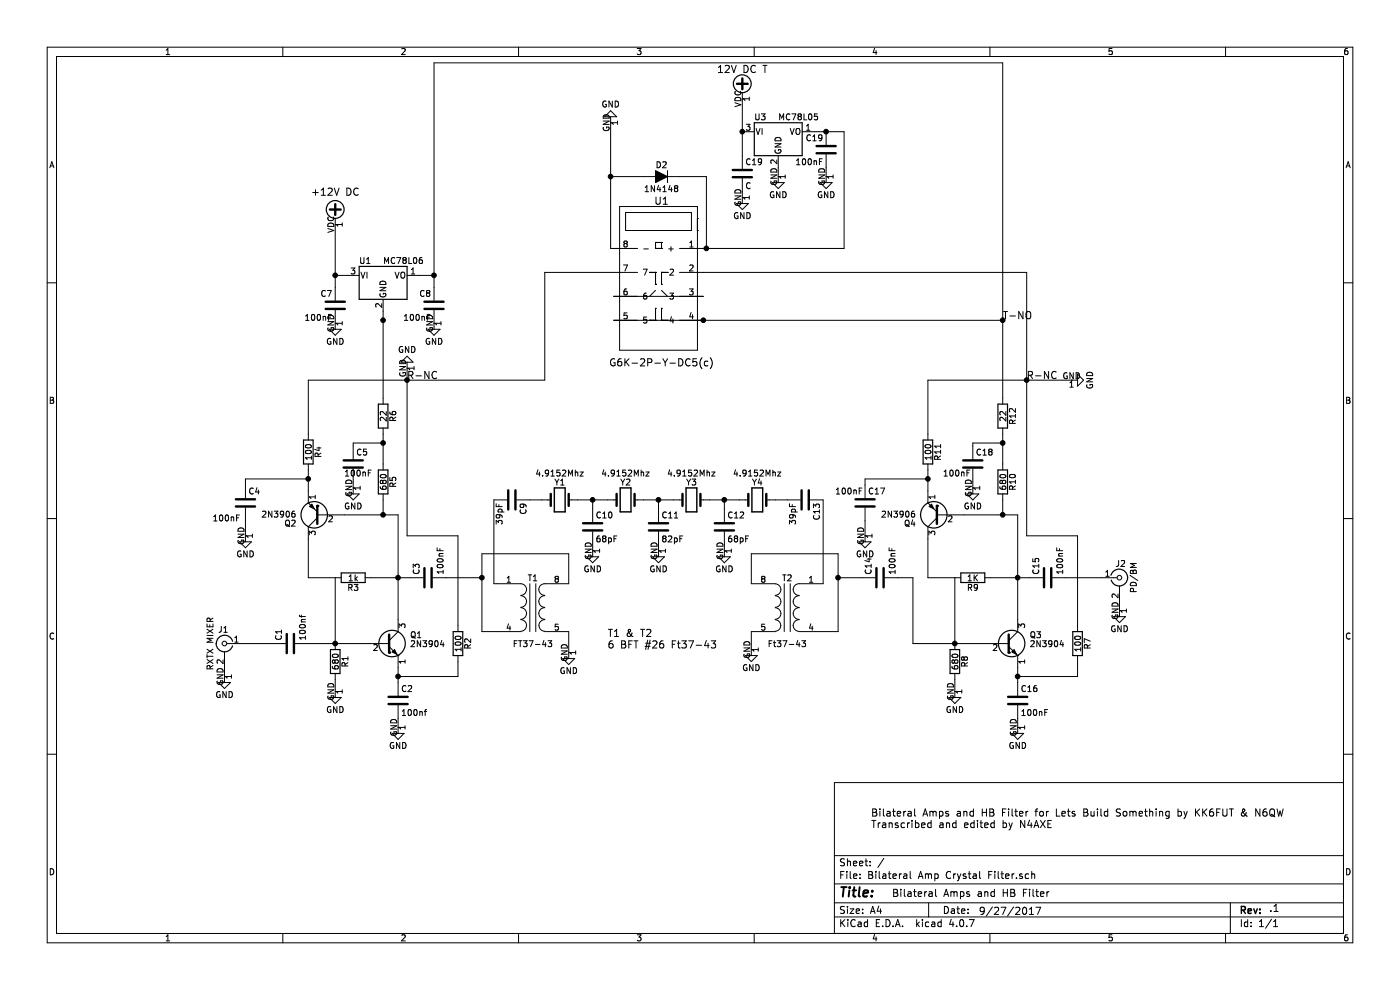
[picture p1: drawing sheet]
EESchema Schematic File Version 2
LIBS:power
LIBS:device
LIBS:switches
LIBS:relays
LIBS:motors
LIBS:transistors
LIBS:conn
LIBS:linear
LIBS:regul
LIBS:74xx
LIBS:cmos4000
LIBS:adc-dac
LIBS:memory
LIBS:xilinx
LIBS:microcontrollers
LIBS:dsp
LIBS:microchip
LIBS:analog_switches
LIBS:motorola
LIBS:texas
LIBS:intel
LIBS:audio
LIBS:interface
LIBS:digital-audio
LIBS:philips
LIBS:display
LIBS:cypress
LIBS:siliconi
LIBS:opto
LIBS:atmel
LIBS:contrib
LIBS:valves
LIBS:w_relay
LIBS:WinkeyToroidal
LIBS:Bilateral Amp Crystal Filter-cache
EELAYER 25 0
EELAYER END
$Descr A4 11693 8268
encoding utf-8
Sheet 1 1
Title ""
Date ""
Rev ""
Comp ""
Comment1 ""
Comment2 ""
Comment3 ""
Comment4 ""
$EndDescr
$Comp
L Conn_Coaxial J1
U 1 1
P 1875 5375
F 0 "J1" H 1885 5495 50  0000 C CNN
F 1 "RXTX MIXER" V 1990 5375 50  0000 C CNN
F 2 "" H 1875 5375 50  0001 C CNN
F 3 "" H 1875 5375 50  0001 C CNN
	1    1875 5375
	-1   0    0    -1  
$EndComp
$Comp
L C C1
U 1 1
P 2425 5375
F 0 "C1" H 2450 5475 50  0000 L CNN
F 1 "100nf" H 2450 5275 50  0000 L CNN
F 2 "" H 2463 5225 50  0001 C CNN
F 3 "" H 2425 5375 50  0001 C CNN
	1    2425 5375
	0    -1   -1   0   
$EndComp
$Comp
L R R1
U 1 1
P 2800 5525
F 0 "R1" V 2880 5525 50  0000 C CNN
F 1 "680" V 2800 5525 50  0000 C CNN
F 2 "" V 2730 5525 50  0001 C CNN
F 3 "" H 2800 5525 50  0001 C CNN
	1    2800 5525
	1    0    0    -1  
$EndComp
$Comp
L 2N3904 Q1
U 1 1
P 3225 5375
F 0 "Q1" H 3425 5450 50  0000 L CNN
F 1 "2N3904" H 3425 5375 50  0000 L CNN
F 2 "TO_SOT_Packages_THT:TO-92_Molded_Narrow" H 3425 5300 50  0001 L CIN
F 3 "" H 3225 5375 50  0001 L CNN
	1    3225 5375
	1    0    0    -1  
$EndComp
$Comp
L C C2
U 1 1
P 3325 5850
F 0 "C2" H 3350 5950 50  0000 L CNN
F 1 "100nf" H 3350 5750 50  0000 L CNN
F 2 "" H 3363 5700 50  0001 C CNN
F 3 "" H 3325 5850 50  0001 C CNN
	1    3325 5850
	1    0    0    -1  
$EndComp
$Comp
L R R2
U 1 1
P 3825 5375
F 0 "R2" V 3905 5375 50  0000 C CNN
F 1 "100" V 3825 5375 50  0000 C CNN
F 2 "" V 3755 5375 50  0001 C CNN
F 3 "" H 3825 5375 50  0001 C CNN
	1    3825 5375
	1    0    0    -1  
$EndComp
$Comp
L R R3
U 1 1
P 2950 4825
F 0 "R3" V 3030 4825 50  0000 C CNN
F 1 "1k" V 2950 4825 50  0000 C CNN
F 2 "" V 2880 4825 50  0001 C CNN
F 3 "" H 2950 4825 50  0001 C CNN
	1    2950 4825
	0    1    1    0   
$EndComp
$Comp
L C C3
U 1 1
P 3575 4825
F 0 "C3" H 3600 4925 50  0000 L CNN
F 1 "100nF" H 3600 4725 50  0000 L CNN
F 2 "" H 3613 4675 50  0001 C CNN
F 3 "" H 3575 4825 50  0001 C CNN
	1    3575 4825
	0    -1   -1   0   
$EndComp
$Comp
L 2N3906 Q2
U 1 1
P 2675 4300
F 0 "Q2" H 2875 4375 50  0000 L CNN
F 1 "2N3906" H 2875 4300 50  0000 L CNN
F 2 "TO_SOT_Packages_THT:TO-92_Molded_Narrow" H 2875 4225 50  0001 L CIN
F 3 "" H 2675 4300 50  0001 L CNN
	1    2675 4300
	-1   0    0    1   
$EndComp
$Comp
L R R4
U 1 1
P 2575 3775
F 0 "R4" V 2655 3775 50  0000 C CNN
F 1 "100" V 2575 3775 50  0000 C CNN
F 2 "" V 2505 3775 50  0001 C CNN
F 3 "" H 2575 3775 50  0001 C CNN
	1    2575 3775
	1    0    0    -1  
$EndComp
$Comp
L C C4
U 1 1
P 2050 4200
F 0 "C4" H 2075 4300 50  0000 L CNN
F 1 "100nF" H 1775 4075 50  0000 L CNN
F 2 "" H 2088 4050 50  0001 C CNN
F 3 "" H 2050 4200 50  0001 C CNN
	1    2050 4200
	1    0    0    -1  
$EndComp
$Comp
L R R5
U 1 1
P 3200 4025
F 0 "R5" V 3280 4025 50  0000 C CNN
F 1 "680" V 3200 4025 50  0000 C CNN
F 2 "" V 3130 4025 50  0001 C CNN
F 3 "" H 3200 4025 50  0001 C CNN
	1    3200 4025
	1    0    0    -1  
$EndComp
$Comp
L R R6
U 1 1
P 3200 3475
F 0 "R6" V 3280 3475 50  0000 C CNN
F 1 "22" V 3200 3475 50  0000 C CNN
F 2 "" V 3130 3475 50  0001 C CNN
F 3 "" H 3200 3475 50  0001 C CNN
	1    3200 3475
	1    0    0    -1  
$EndComp
$Comp
L C C5
U 1 1
P 2950 3875
F 0 "C5" H 2975 3975 50  0000 L CNN
F 1 "100nF" H 2875 3800 50  0000 L CNN
F 2 "" H 2988 3725 50  0001 C CNN
F 3 "" H 2950 3875 50  0001 C CNN
	1    2950 3875
	1    0    0    -1  
$EndComp
$Comp
L C C9
U 1 1
P 4275 4175
F 0 "C9" H 4300 4275 50  0000 L CNN
F 1 "39pF" H 4300 4075 50  0000 L CNN
F 2 "" H 4313 4025 50  0001 C CNN
F 3 "" H 4275 4175 50  0001 C CNN
	1    4275 4175
	0    1    1    0   
$EndComp
$Comp
L C C10
U 1 1
P 4950 4400
F 0 "C10" H 4975 4500 50  0000 L CNN
F 1 "68pF" H 4975 4300 50  0000 L CNN
F 2 "" H 4988 4250 50  0001 C CNN
F 3 "" H 4950 4400 50  0001 C CNN
	1    4950 4400
	1    0    0    -1  
$EndComp
$Comp
L C C11
U 1 1
P 5500 4400
F 0 "C11" H 5525 4500 50  0000 L CNN
F 1 "82pF" H 5525 4300 50  0000 L CNN
F 2 "" H 5538 4250 50  0001 C CNN
F 3 "" H 5500 4400 50  0001 C CNN
	1    5500 4400
	1    0    0    -1  
$EndComp
$Comp
L C C12
U 1 1
P 6050 4400
F 0 "C12" H 6075 4500 50  0000 L CNN
F 1 "68pF" H 6075 4300 50  0000 L CNN
F 2 "" H 6088 4250 50  0001 C CNN
F 3 "" H 6050 4400 50  0001 C CNN
	1    6050 4400
	1    0    0    -1  
$EndComp
$Comp
L C C13
U 1 1
P 6725 4175
F 0 "C13" H 6750 4275 50  0000 L CNN
F 1 "39pF" H 6750 4075 50  0000 L CNN
F 2 "" H 6763 4025 50  0001 C CNN
F 3 "" H 6725 4175 50  0001 C CNN
	1    6725 4175
	0    1    1    0   
$EndComp
$Comp
L Crystal Y1
U 1 1
P 4675 4175
F 0 "Y1" H 4675 4325 50  0000 C CNN
F 1 "4.9152Mhz" H 4675 4400 50  0000 C CNN
F 2 "" H 4675 4175 50  0001 C CNN
F 3 "" H 4675 4175 50  0001 C CNN
	1    4675 4175
	1    0    0    -1  
$EndComp
$Comp
L Crystal Y2
U 1 1
P 5225 4175
F 0 "Y2" H 5225 4325 50  0000 C CNN
F 1 "4.9152Mhz" H 5225 4400 50  0000 C CNN
F 2 "" H 5225 4175 50  0001 C CNN
F 3 "" H 5225 4175 50  0001 C CNN
	1    5225 4175
	1    0    0    -1  
$EndComp
$Comp
L Crystal Y3
U 1 1
P 5775 4175
F 0 "Y3" H 5775 4325 50  0000 C CNN
F 1 "4.9152Mhz" H 5775 4400 50  0000 C CNN
F 2 "" H 5775 4175 50  0001 C CNN
F 3 "" H 5775 4175 50  0001 C CNN
	1    5775 4175
	1    0    0    -1  
$EndComp
$Comp
L Crystal Y4
U 1 1
P 6325 4175
F 0 "Y4" H 6325 4325 50  0000 C CNN
F 1 "4.9152Mhz" H 6325 4400 50  0000 C CNN
F 2 "" H 6325 4175 50  0001 C CNN
F 3 "" H 6325 4175 50  0001 C CNN
	1    6325 4175
	1    0    0    -1  
$EndComp
$Comp
L Transformer_1P_1S_SO8 T1
U 1 1
P 4450 5075
F 0 "T1" H 4450 5325 50  0000 C CNN
F 1 "FT37-43" H 4450 4775 50  0000 C CNN
F 2 "" H 4450 5075 50  0001 C CNN
F 3 "" H 4450 5075 50  0001 C CNN
	1    4450 5075
	1    0    0    -1  
$EndComp
$Comp
L Transformer_1P_1S_SO8 T2
U 1 1
P 6575 5075
F 0 "T2" H 6575 5325 50  0000 C CNN
F 1 "Ft37-43" H 6575 4775 50  0000 C CNN
F 2 "" H 6575 5075 50  0001 C CNN
F 3 "" H 6575 5075 50  0001 C CNN
	1    6575 5075
	-1   0    0    -1  
$EndComp
$Comp
L Conn_Coaxial J2
U 1 1
P 9350 4825
F 0 "J2" H 9360 4945 50  0000 C CNN
F 1 "PD/BM" V 9465 4825 50  0000 C CNN
F 2 "" H 9350 4825 50  0001 C CNN
F 3 "" H 9350 4825 50  0001 C CNN
	1    9350 4825
	1    0    0    -1  
$EndComp
$Comp
L C C14
U 1 1
P 7350 4825
F 0 "C14" H 7375 4925 50  0000 L CNN
F 1 "100nF" H 7375 4725 50  0000 L CNN
F 2 "" H 7388 4675 50  0001 C CNN
F 3 "" H 7350 4825 50  0001 C CNN
	1    7350 4825
	0    -1   -1   0   
$EndComp
$Comp
L R R8
U 1 1
P 7975 5525
F 0 "R8" V 8055 5525 50  0000 C CNN
F 1 "680" V 7975 5525 50  0000 C CNN
F 2 "" V 7905 5525 50  0001 C CNN
F 3 "" H 7975 5525 50  0001 C CNN
	1    7975 5525
	1    0    0    -1  
$EndComp
$Comp
L 2N3904 Q3
U 1 1
P 8400 5375
F 0 "Q3" H 8600 5450 50  0000 L CNN
F 1 "2N3904" H 8600 5375 50  0000 L CNN
F 2 "TO_SOT_Packages_THT:TO-92_Molded_Narrow" H 8600 5300 50  0001 L CIN
F 3 "" H 8400 5375 50  0001 L CNN
	1    8400 5375
	1    0    0    -1  
$EndComp
$Comp
L C C16
U 1 1
P 8500 5850
F 0 "C16" H 8525 5950 50  0000 L CNN
F 1 "100nF" H 8525 5750 50  0000 L CNN
F 2 "" H 8538 5700 50  0001 C CNN
F 3 "" H 8500 5850 50  0001 C CNN
	1    8500 5850
	1    0    0    -1  
$EndComp
$Comp
L R R7
U 1 1
P 9000 5375
F 0 "R7" V 9080 5375 50  0000 C CNN
F 1 "100" V 9000 5375 50  0000 C CNN
F 2 "" V 8930 5375 50  0001 C CNN
F 3 "" H 9000 5375 50  0001 C CNN
	1    9000 5375
	1    0    0    -1  
$EndComp
$Comp
L R R9
U 1 1
P 8125 4825
F 0 "R9" V 8205 4825 50  0000 C CNN
F 1 "1K" V 8125 4825 50  0000 C CNN
F 2 "" V 8055 4825 50  0001 C CNN
F 3 "" H 8125 4825 50  0001 C CNN
	1    8125 4825
	0    1    1    0   
$EndComp
$Comp
L C C15
U 1 1
P 8750 4825
F 0 "C15" H 8775 4925 50  0000 L CNN
F 1 "100nF" H 8775 4725 50  0000 L CNN
F 2 "" H 8788 4675 50  0001 C CNN
F 3 "" H 8750 4825 50  0001 C CNN
	1    8750 4825
	0    -1   -1   0   
$EndComp
$Comp
L 2N3906 Q4
U 1 1
P 7850 4300
F 0 "Q4" H 8050 4375 50  0000 L CNN
F 1 "2N3906" H 8050 4300 50  0000 L CNN
F 2 "TO_SOT_Packages_THT:TO-92_Molded_Narrow" H 8050 4225 50  0001 L CIN
F 3 "" H 7850 4300 50  0001 L CNN
	1    7850 4300
	-1   0    0    1   
$EndComp
$Comp
L R R11
U 1 1
P 7750 3775
F 0 "R11" V 7830 3775 50  0000 C CNN
F 1 "100" V 7750 3775 50  0000 C CNN
F 2 "" V 7680 3775 50  0001 C CNN
F 3 "" H 7750 3775 50  0001 C CNN
	1    7750 3775
	1    0    0    -1  
$EndComp
$Comp
L C C17
U 1 1
P 7225 4200
F 0 "C17" H 7250 4300 50  0000 L CNN
F 1 "100nF" H 6975 4300 50  0000 L CNN
F 2 "" H 7263 4050 50  0001 C CNN
F 3 "" H 7225 4200 50  0001 C CNN
	1    7225 4200
	1    0    0    -1  
$EndComp
$Comp
L R R10
U 1 1
P 8375 4025
F 0 "R10" V 8455 4025 50  0000 C CNN
F 1 "680" V 8375 4025 50  0000 C CNN
F 2 "" V 8305 4025 50  0001 C CNN
F 3 "" H 8375 4025 50  0001 C CNN
	1    8375 4025
	1    0    0    -1  
$EndComp
$Comp
L R R12
U 1 1
P 8375 3475
F 0 "R12" V 8455 3475 50  0000 C CNN
F 1 "22" V 8375 3475 50  0000 C CNN
F 2 "" V 8305 3475 50  0001 C CNN
F 3 "" H 8375 3475 50  0001 C CNN
	1    8375 3475
	1    0    0    -1  
$EndComp
$Comp
L C C18
U 1 1
P 8125 3875
F 0 "C18" H 8150 3975 50  0000 L CNN
F 1 "100nF" H 7875 3800 50  0000 L CNN
F 2 "" H 8163 3725 50  0001 C CNN
F 3 "" H 8125 3875 50  0001 C CNN
	1    8125 3875
	1    0    0    -1  
$EndComp
$Comp
L GND #PWR?
U 1 1
P 8500 6075
F 0 "#PWR?" H 8500 5825 50  0001 C CNN
F 1 "GND" H 8500 5925 50  0000 C CNN
F 2 "" H 8500 6075 50  0001 C CNN
F 3 "" H 8500 6075 50  0001 C CNN
	1    8500 6075
	1    0    0    -1  
$EndComp
$Comp
L GND #PWR?
U 1 1
P 7975 5775
F 0 "#PWR?" H 7975 5525 50  0001 C CNN
F 1 "GND" H 7975 5625 50  0000 C CNN
F 2 "" H 7975 5775 50  0001 C CNN
F 3 "" H 7975 5775 50  0001 C CNN
	1    7975 5775
	1    0    0    -1  
$EndComp
$Comp
L GND #PWR?
U 1 1
P 7225 4475
F 0 "#PWR?" H 7225 4225 50  0001 C CNN
F 1 "GND" H 7225 4325 50  0000 C CNN
F 2 "" H 7225 4475 50  0001 C CNN
F 3 "" H 7225 4475 50  0001 C CNN
	1    7225 4475
	1    0    0    -1  
$EndComp
$Comp
L GND #PWR?
U 1 1
P 8125 4075
F 0 "#PWR?" H 8125 3825 50  0001 C CNN
F 1 "GND" H 8125 3925 50  0000 C CNN
F 2 "" H 8125 4075 50  0001 C CNN
F 3 "" H 8125 4075 50  0001 C CNN
	1    8125 4075
	1    0    0    -1  
$EndComp
$Comp
L GND #PWR?
U 1 1
P 9350 5100
F 0 "#PWR?" H 9350 4850 50  0001 C CNN
F 1 "GND" H 9350 4950 50  0000 C CNN
F 2 "" H 9350 5100 50  0001 C CNN
F 3 "" H 9350 5100 50  0001 C CNN
	1    9350 5100
	1    0    0    -1  
$EndComp
$Comp
L GND #PWR?
U 1 1
P 6275 5425
F 0 "#PWR?" H 6275 5175 50  0001 C CNN
F 1 "GND" H 6275 5275 50  0000 C CNN
F 2 "" H 6275 5425 50  0001 C CNN
F 3 "" H 6275 5425 50  0001 C CNN
	1    6275 5425
	1    0    0    -1  
$EndComp
$Comp
L GND #PWR?
U 1 1
P 4750 5450
F 0 "#PWR?" H 4750 5200 50  0001 C CNN
F 1 "GND" H 4750 5300 50  0000 C CNN
F 2 "" H 4750 5450 50  0001 C CNN
F 3 "" H 4750 5450 50  0001 C CNN
	1    4750 5450
	1    0    0    -1  
$EndComp
$Comp
L GND #PWR?
U 1 1
P 2800 5775
F 0 "#PWR?" H 2800 5525 50  0001 C CNN
F 1 "GND" H 2800 5625 50  0000 C CNN
F 2 "" H 2800 5775 50  0001 C CNN
F 3 "" H 2800 5775 50  0001 C CNN
	1    2800 5775
	1    0    0    -1  
$EndComp
$Comp
L GND #PWR?
U 1 1
P 3325 6075
F 0 "#PWR?" H 3325 5825 50  0001 C CNN
F 1 "GND" H 3325 5925 50  0000 C CNN
F 2 "" H 3325 6075 50  0001 C CNN
F 3 "" H 3325 6075 50  0001 C CNN
	1    3325 6075
	1    0    0    -1  
$EndComp
$Comp
L GND #PWR?
U 1 1
P 1875 5650
F 0 "#PWR?" H 1875 5400 50  0001 C CNN
F 1 "GND" H 1875 5500 50  0000 C CNN
F 2 "" H 1875 5650 50  0001 C CNN
F 3 "" H 1875 5650 50  0001 C CNN
	1    1875 5650
	1    0    0    -1  
$EndComp
$Comp
L GND #PWR?
U 1 1
P 2050 4475
F 0 "#PWR?" H 2050 4225 50  0001 C CNN
F 1 "GND" H 2050 4325 50  0000 C CNN
F 2 "" H 2050 4475 50  0001 C CNN
F 3 "" H 2050 4475 50  0001 C CNN
	1    2050 4475
	1    0    0    -1  
$EndComp
$Comp
L GND #PWR?
U 1 1
P 2950 4075
F 0 "#PWR?" H 2950 3825 50  0001 C CNN
F 1 "GND" H 2950 3925 50  0000 C CNN
F 2 "" H 2950 4075 50  0001 C CNN
F 3 "" H 2950 4075 50  0001 C CNN
	1    2950 4075
	1    0    0    -1  
$EndComp
$Comp
L GND #PWR?
U 1 1
P 4950 4600
F 0 "#PWR?" H 4950 4350 50  0001 C CNN
F 1 "GND" H 4950 4450 50  0000 C CNN
F 2 "" H 4950 4600 50  0001 C CNN
F 3 "" H 4950 4600 50  0001 C CNN
	1    4950 4600
	1    0    0    -1  
$EndComp
$Comp
L GND #PWR?
U 1 1
P 5500 4600
F 0 "#PWR?" H 5500 4350 50  0001 C CNN
F 1 "GND" H 5500 4450 50  0000 C CNN
F 2 "" H 5500 4600 50  0001 C CNN
F 3 "" H 5500 4600 50  0001 C CNN
	1    5500 4600
	1    0    0    -1  
$EndComp
$Comp
L GND #PWR?
U 1 1
P 6050 4600
F 0 "#PWR?" H 6050 4350 50  0001 C CNN
F 1 "GND" H 6050 4450 50  0000 C CNN
F 2 "" H 6050 4600 50  0001 C CNN
F 3 "" H 6050 4600 50  0001 C CNN
	1    6050 4600
	1    0    0    -1  
$EndComp
$Comp
L MC78L06_TO92 U1
U 1 1
P 3200 2300
F 0 "U1" H 3050 2425 50  0000 C CNN
F 1 "MC78L06" H 3200 2425 50  0000 L CNN
F 2 "TO_SOT_Packages_THT:TO-92_Inline_Narrow_Oval" H 3200 2525 50  0001 C CIN
F 3 "" H 3200 2250 50  0001 C CNN
	1    3200 2300
	1    0    0    -1  
$EndComp
$Comp
L MC78L05_TO92 U3
U 1 1
P 6500 1100
F 0 "U3" H 6350 1225 50  0000 C CNN
F 1 "MC78L05" H 6500 1225 50  0000 L CNN
F 2 "TO_SOT_Packages_THT:TO-92_Inline_Narrow_Oval" H 6500 1325 50  0001 C CIN
F 3 "" H 6500 1050 50  0001 C CNN
	1    6500 1100
	1    0    0    -1  
$EndComp
$Comp
L VDC #PWR?
U 1 1
P 6200 825
F 0 "#PWR?" H 6200 725 50  0001 C CNN
F 1 "VDC" H 6200 1075 50  0001 C CNN
F 2 "" H 6200 825 50  0001 C CNN
F 3 "" H 6200 825 50  0001 C CNN
F 4 "~" H 6200 825 60  0001 C CNN "Description"
F 5 "~" H 6200 825 60  0001 C CNN "MFG"
F 6 "~" H 6200 825 60  0001 C CNN "MFG PN"
F 7 "~" H 6200 825 60  0001 C CNN "Source PN"
F 8 "~" H 6200 825 60  0001 C CNN "Source"
F 9 "~" H 6200 825 60  0001 C CNN "Package"
F 10 "~" H 6200 825 60  0001 C CNN "Rating"
F 11 "~" H 6200 825 60  0001 C CNN "Tolerance"
F 12 "~" H 6200 825 60  0001 C CNN "Price"
F 13 "12V DC T" H 6200 1075 60  0000 C CNN "Field13"
	1    6200 825 
	1    0    0    -1  
$EndComp
$Comp
L GND #PWR?
U 1 1
P 6500 1475
F 0 "#PWR?" H 6500 1225 50  0001 C CNN
F 1 "GND" H 6500 1325 50  0000 C CNN
F 2 "" H 6500 1475 50  0001 C CNN
F 3 "" H 6500 1475 50  0001 C CNN
	1    6500 1475
	1    0    0    -1  
$EndComp
$Comp
L C C19
U 1 1
P 6200 1450
F 0 "C19" H 6225 1550 50  0000 L CNN
F 1 "C" H 6225 1350 50  0000 L CNN
F 2 "" H 6238 1300 50  0001 C CNN
F 3 "" H 6200 1450 50  0001 C CNN
	1    6200 1450
	1    0    0    -1  
$EndComp
$Comp
L GND #PWR?
U 1 1
P 6200 1650
F 0 "#PWR?" H 6200 1400 50  0001 C CNN
F 1 "GND" H 6200 1500 50  0000 C CNN
F 2 "" H 6200 1650 50  0001 C CNN
F 3 "" H 6200 1650 50  0001 C CNN
	1    6200 1650
	1    0    0    -1  
$EndComp
$Comp
L D_ALT D2
U 1 1
P 5525 1475
F 0 "D2" H 5525 1575 50  0000 C CNN
F 1 "1N4148" H 5525 1375 50  0000 C CNN
F 2 "" H 5525 1475 50  0001 C CNN
F 3 "" H 5525 1475 50  0001 C CNN
	1    5525 1475
	-1   0    0    -1  
$EndComp
$Comp
L C C7
U 1 1
P 2800 2550
F 0 "C7" H 2825 2650 50  0000 L CNN
F 1 "100nF" H 2825 2450 50  0000 L CNN
F 2 "" H 2838 2400 50  0001 C CNN
F 3 "" H 2800 2550 50  0001 C CNN
	1    2800 2550
	-1   0    0    -1  
$EndComp
$Comp
L C C8
U 1 1
P 3625 2550
F 0 "C8" H 3650 2650 50  0000 L CNN
F 1 "100nF" H 3650 2450 50  0000 L CNN
F 2 "" H 3663 2400 50  0001 C CNN
F 3 "" H 3625 2550 50  0001 C CNN
	1    3625 2550
	-1   0    0    -1  
$EndComp
$Comp
L GND #PWR?
U 1 1
P 2800 2700
F 0 "#PWR?" H 2800 2450 50  0001 C CNN
F 1 "GND" H 2800 2550 50  0000 C CNN
F 2 "" H 2800 2700 50  0001 C CNN
F 3 "" H 2800 2700 50  0001 C CNN
	1    2800 2700
	-1   0    0    -1  
$EndComp
$Comp
L GND #PWR?
U 1 1
P 3625 2700
F 0 "#PWR?" H 3625 2450 50  0001 C CNN
F 1 "GND" H 3625 2550 50  0000 C CNN
F 2 "" H 3625 2700 50  0001 C CNN
F 3 "" H 3625 2700 50  0001 C CNN
	1    3625 2700
	-1   0    0    -1  
$EndComp
$Comp
L VDC #PWR?
U 1 1
P 2800 1875
F 0 "#PWR?" H 2800 1775 50  0001 C CNN
F 1 "VDC" H 2800 2125 50  0001 C CNN
F 2 "" H 2800 1875 50  0001 C CNN
F 3 "" H 2800 1875 50  0001 C CNN
F 4 "~" H 2800 1875 60  0001 C CNN "Description"
F 5 "~" H 2800 1875 60  0001 C CNN "MFG"
F 6 "~" H 2800 1875 60  0001 C CNN "MFG PN"
F 7 "~" H 2800 1875 60  0001 C CNN "Source PN"
F 8 "~" H 2800 1875 60  0001 C CNN "Source"
F 9 "~" H 2800 1875 60  0001 C CNN "Package"
F 10 "~" H 2800 1875 60  0001 C CNN "Rating"
F 11 "~" H 2800 1875 60  0001 C CNN "Tolerance"
F 12 "~" H 2800 1875 60  0001 C CNN "Price"
F 13 "+12V DC" H 2800 2150 60  0000 C CNN "Field13"
	1    2800 1875
	1    0    0    -1  
$EndComp
$Comp
L GND #PWR?
U 1 1
P 5100 1025
F 0 "#PWR?" H 5100 775 50  0001 C CNN
F 1 "GND" H 5100 875 50  0000 C CNN
F 2 "" H 5100 1025 50  0001 C CNN
F 3 "" H 5100 1025 50  0001 C CNN
	1    5100 1025
	1    0    0    1   
$EndComp
Text Notes 5075 5425 0    60   ~ 0
T1 & T2\n6 BFT #26 Ft37-43\n
Text Notes 7275 6925 0    60   ~ 0
Bilateral Amps and HB Filter for Lets Build Something by KK6FUT & N6QW\nTranscribed and edited by N4AXE
Text Notes 7450 7500 0    60   ~ 0
Bilateral Amps and HB Filter
Text Notes 10600 7625 0    60   ~ 0
.1
Text Notes 8175 7650 0    60   ~ 0
9/27/2017
$Comp
L G6K-2P-Y-DC5(c) U1
U 1 1
P 5475 2425
F 0 "U1" H 5525 3175 60  0000 C CNN
F 1 "G6K-2P-Y-DC5(c)" H 5525 1825 60  0000 C CNN
F 2 "" H 4875 1625 60  0001 C CNN
F 3 "" H 4875 1625 60  0001 C CNN
	1    5475 2425
	1    0    0    -1  
$EndComp
$Comp
L C C19
U 1 1
P 6900 1250
F 0 "C19" H 6925 1350 50  0000 L CNN
F 1 "100nF" H 6925 1150 50  0000 L CNN
F 2 "" H 6938 1100 50  0001 C CNN
F 3 "" H 6900 1250 50  0001 C CNN
	1    6900 1250
	-1   0    0    -1  
$EndComp
$Comp
L GND #PWR?
U 1 1
P 6900 1475
F 0 "#PWR?" H 6900 1225 50  0001 C CNN
F 1 "GND" H 6900 1325 50  0000 C CNN
F 2 "" H 6900 1475 50  0001 C CNN
F 3 "" H 6900 1475 50  0001 C CNN
	1    6900 1475
	-1   0    0    -1  
$EndComp
Text Label 3400 3175 0    60   ~ 0
R-NC
Wire Wire Line
	2025 5375 2275 5375
Wire Wire Line
	2575 5375 3025 5375
Connection ~ 2800 5375
Wire Wire Line
	3325 5575 3325 5700
Wire Wire Line
	3325 5650 3825 5650
Wire Wire Line
	3825 5650 3825 5525
Connection ~ 3325 5650
Wire Wire Line
	2800 5675 2800 5775
Wire Wire Line
	2800 5375 2800 4825
Wire Wire Line
	3100 4825 3425 4825
Wire Wire Line
	3325 4300 3325 5175
Wire Wire Line
	3825 4475 3825 5225
Connection ~ 3325 4825
Wire Wire Line
	2875 4300 3325 4300
Wire Wire Line
	2575 4500 2575 4825
Wire Wire Line
	2575 4825 2800 4825
Wire Wire Line
	2575 3925 2575 4100
Wire Wire Line
	2575 4000 2050 4000
Wire Wire Line
	2050 4000 2050 4050
Connection ~ 2575 4000
Wire Wire Line
	2050 4350 2050 4475
Wire Wire Line
	2575 3625 2575 3175
Wire Wire Line
	2575 3175 4550 3175
Wire Wire Line
	3400 3075 3400 4475
Wire Wire Line
	3400 4475 3825 4475
Wire Wire Line
	3200 3625 3200 3875
Wire Wire Line
	2950 3725 2950 3700
Wire Wire Line
	2950 3700 3200 3700
Connection ~ 3200 3700
Wire Wire Line
	2950 4025 2950 4075
Wire Wire Line
	3200 4175 3200 4300
Connection ~ 3200 4300
Wire Wire Line
	3200 2600 3200 3325
Wire Wire Line
	4425 4175 4525 4175
Wire Wire Line
	4825 4175 5075 4175
Wire Wire Line
	5375 4175 5625 4175
Wire Wire Line
	5925 4175 6175 4175
Wire Wire Line
	6475 4175 6575 4175
Wire Wire Line
	4950 4250 4950 4175
Connection ~ 4950 4175
Wire Wire Line
	5500 4250 5500 4175
Connection ~ 5500 4175
Wire Wire Line
	6050 4250 6050 4175
Connection ~ 6050 4175
Wire Wire Line
	4950 4550 4950 4600
Wire Wire Line
	5500 4550 5500 4600
Wire Wire Line
	6050 4550 6050 4600
Wire Wire Line
	4750 4875 4750 4625
Wire Wire Line
	4750 4625 4025 4625
Wire Wire Line
	4025 4625 4025 5275
Wire Wire Line
	4025 5275 4150 5275
Wire Wire Line
	3725 4825 4025 4825
Connection ~ 4025 4825
Wire Wire Line
	4750 5275 4750 5450
Wire Wire Line
	4150 4875 4125 4875
Wire Wire Line
	4125 4875 4125 4175
Wire Wire Line
	6875 4175 6875 4875
Wire Wire Line
	6275 4875 6275 4625
Wire Wire Line
	6275 4625 7000 4625
Wire Wire Line
	7000 5275 6875 5275
Wire Wire Line
	6275 5275 6275 5425
Wire Wire Line
	7000 4625 7000 5275
Wire Wire Line
	8500 5575 8500 5700
Wire Wire Line
	8500 5650 9000 5650
Wire Wire Line
	9000 5650 9000 5525
Connection ~ 8500 5650
Wire Wire Line
	7975 5675 7975 5775
Wire Wire Line
	7975 5375 7975 4825
Wire Wire Line
	8275 4825 8600 4825
Wire Wire Line
	8500 4300 8500 5175
Wire Wire Line
	9000 4475 9000 5225
Connection ~ 8500 4825
Wire Wire Line
	8050 4300 8500 4300
Wire Wire Line
	7750 4500 7750 4825
Wire Wire Line
	7750 4825 7975 4825
Wire Wire Line
	7750 3925 7750 4100
Wire Wire Line
	7750 4000 7225 4000
Wire Wire Line
	7225 4000 7225 4050
Connection ~ 7750 4000
Wire Wire Line
	7225 4350 7225 4475
Wire Wire Line
	7750 3175 8950 3175
Wire Wire Line
	8575 4475 9000 4475
Wire Wire Line
	8375 3625 8375 3875
Wire Wire Line
	8125 3725 8125 3700
Wire Wire Line
	8125 3700 8375 3700
Connection ~ 8375 3700
Wire Wire Line
	8125 4025 8125 4075
Wire Wire Line
	8375 4175 8375 4300
Connection ~ 8375 4300
Wire Wire Line
	8900 4825 9200 4825
Wire Wire Line
	7500 4825 7625 4825
Wire Wire Line
	7625 4825 7625 5375
Wire Wire Line
	7625 5375 8200 5375
Wire Wire Line
	8500 6000 8500 6075
Wire Wire Line
	3325 6000 3325 6075
Wire Wire Line
	9350 5025 9350 5100
Wire Wire Line
	1875 5575 1875 5650
Wire Wire Line
	2800 1875 2800 2400
Wire Wire Line
	3500 2300 3625 2300
Wire Wire Line
	6200 825  6200 1300
Wire Wire Line
	6500 1400 6500 1475
Connection ~ 6200 1100
Wire Wire Line
	6200 1600 6200 1650
Connection ~ 3625 2300
Connection ~ 2800 2300
Wire Wire Line
	5100 1025 5100 2075
Wire Wire Line
	7200 4825 7000 4825
Connection ~ 7000 4825
Connection ~ 7975 5375
Wire Wire Line
	5900 1475 5675 1475
Wire Wire Line
	6900 1400 6900 1475
Connection ~ 6900 1100
Wire Wire Line
	6800 1100 7050 1100
Connection ~ 3400 3175
Connection ~ 3200 2675
Wire Wire Line
	5900 1475 5900 2075
Wire Wire Line
	7750 3175 7750 3625
Text Label 8575 3175 0    60   ~ 0
R-NC
Text Label 8375 2675 0    60   ~ 0
T-NO
Wire Wire Line
	3625 525  3625 2400
Wire Wire Line
	2900 2300 2800 2300
Wire Wire Line
	5875 2075 7050 2075
Wire Wire Line
	5100 2075 5125 2075
Wire Wire Line
	7050 2075 7050 1100
Connection ~ 5900 2075
Wire Wire Line
	5375 1475 5100 1475
Connection ~ 5100 1475
Wire Wire Line
	8375 525  8375 3325
Wire Wire Line
	8575 2275 8575 4475
Connection ~ 8375 2675
Connection ~ 8575 3175
Wire Wire Line
	5125 2475 5875 2475
Wire Wire Line
	5125 2675 8375 2675
Wire Wire Line
	4550 3175 4550 2275
Wire Wire Line
	4550 2275 5125 2275
Wire Wire Line
	8575 2275 5875 2275
Connection ~ 5875 2675
Wire Wire Line
	3625 525  8375 525 
$Comp
L GND #PWR?
U 1 1
P 8950 3175
F 0 "#PWR?" H 8950 2925 50  0001 C CNN
F 1 "GND" H 8950 3025 50  0000 C CNN
F 2 "" H 8950 3175 50  0001 C CNN
F 3 "" H 8950 3175 50  0001 C CNN
	1    8950 3175
	0    -1   -1   0   
$EndComp
$Comp
L GND #PWR?
U 1 1
P 3400 3075
F 0 "#PWR?" H 3400 2825 50  0001 C CNN
F 1 "GND" H 3400 2925 50  0000 C CNN
F 2 "" H 3400 3075 50  0001 C CNN
F 3 "" H 3400 3075 50  0001 C CNN
	1    3400 3075
	-1   0    0    1   
$EndComp
$EndSCHEMATC
